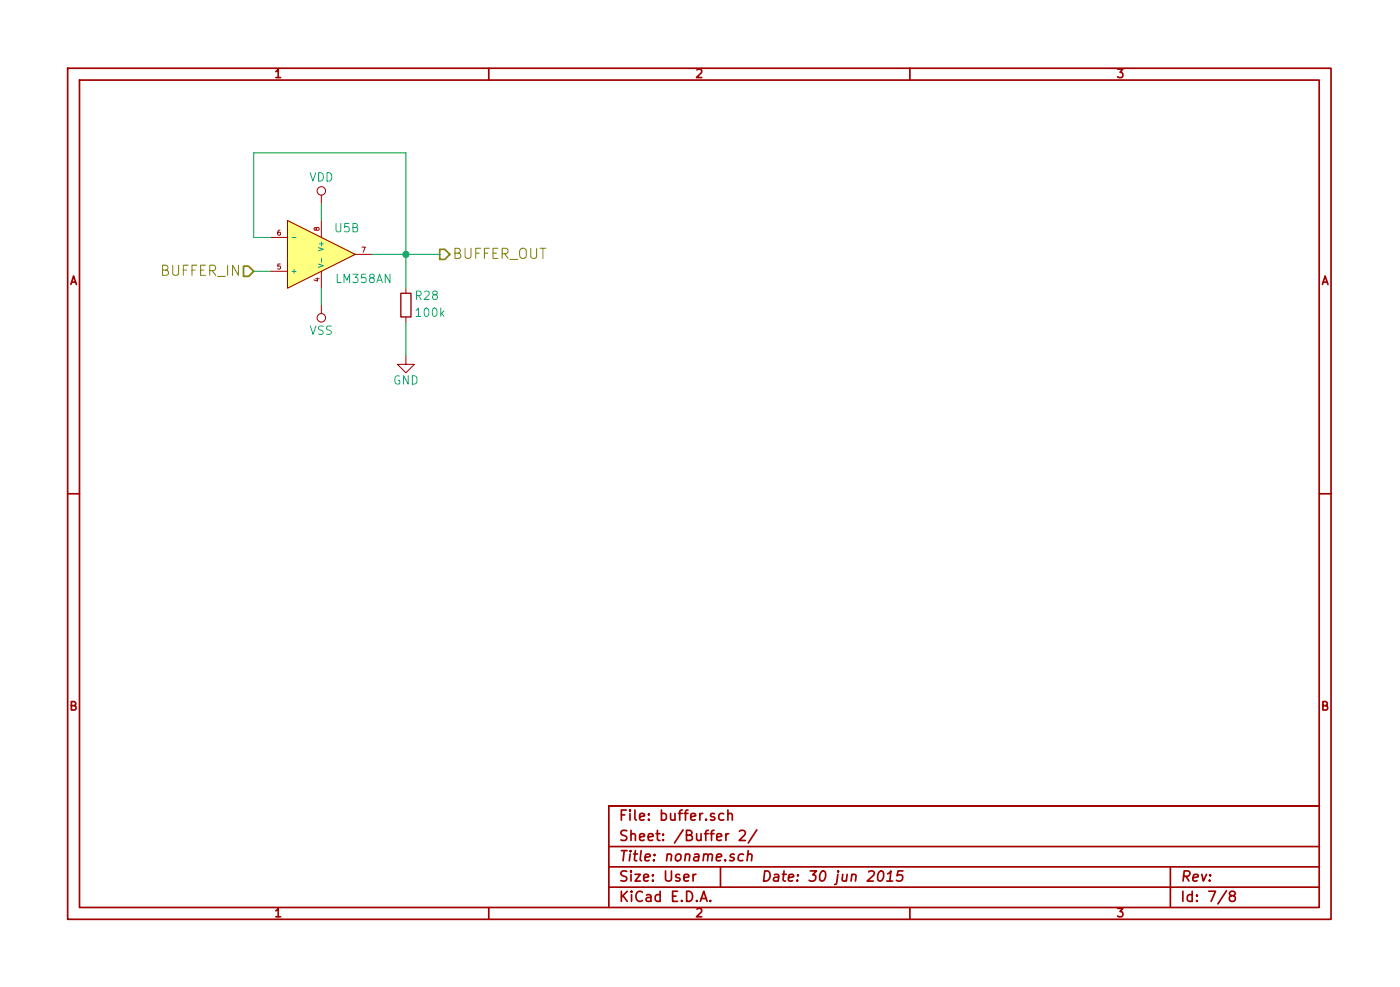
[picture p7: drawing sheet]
<svg xmlns="http://www.w3.org/2000/svg" width="210mm" height="148mm" viewBox="0 0 210 148" stroke-linecap="round" stroke-linejoin="round" font-family="sans-serif">
<g fill="none" stroke="#a00000" stroke-width=".25">
<path d="M10.2 10.2h189.7v127.8h-189.7zM11.9 12h186.2v124.2h-186.2zM73.4 10.2v1.8M136.7 10.2v1.8M10.2 74.1h1.7M198.1 74.1h1.8M73.4 136.2v1.8M91.4 127.1h106.7M91.4 133.2h106.7M91.4 130.1h106.7M104.1 131.3v1M104.5 131.3h-.3l-.1 .3"/>
<path d="M105.2 135.3l.5-1.5 .5 1.5M105.3 134.9h.7M106.7 135.2h.1l-.1 .1-.1-.1h.1v.1M108.2 130.1v3.1M108.7 122.2a.48 .48 0 0 0-.7 .1l-.1 .5a.48 .48 0 0 0 .8 .2M109.3 122.3a.38 .38 0 0 1 .7 0v.8M109.3 121.6v1.5M109.4 125.2h-.2l-.2 .3M111 124.8l.3-.2h.3l.3 .2v.3v.2l-.9 .9h.9M111.7 128.3a.51 .51 0 0 0-.8 .2v.6a.53 .53 0 0 0 .7 0M112.3 128.4a.38 .38 0 0 1 .7 0l-.1 .8M112.4 127.7l-.2 1.5"/>
<path d="M113.7 124.6l-1.3 2M132.1 130.8a.34 .34 0 0 1 .6 .2 .87 .87 0 0 1-.6 1.3l-.1-.1a1.13 1.13 0 0 1 .1-1.4zM133.2 132.3h.9M133.3 131.2l.5-.5-.2 1.6M135.6 130.7h-.7l-.2 .8 .3-.2 .5 .1 .1 .2-.2 .5a.62 .62 0 0 1-.8 0M136.7 136.2v1.8M175.8 130.1v6.1M184.2 133.7l-1.3 2M184.9 134.5l-.3-.3 .1-.3a.48 .48 0 0 1 .7 0l.1 .3a.47 .47 0 0 1-.6 .3l-.3 .2v.3a.48 .48 0 0 0 .5 .3 .48 .48 0 0 0 .4-.3v-.3l-.3-.2M198.1 121h-106.7v15.2"/>
</g>
<path d="M43.2 33.1l10.1 5.1-10.1 5.1z" fill="#ffff80" stroke="#ffff80" stroke-width=".25"/>
<g fill="none" stroke="#a00000" stroke-width=".15">
<path d="M40.6 35.6h2.6M43.2 33.1l10.1 5.1-10.1 5.1zM48.3 29.3v1.3M48.3 33.1v2.5M53.3 38.2h2.6M40.6 40.7h2.6M48.3 40.7v2.6M48.3 45.8v1.3M61 53.4v1.3h1.2l-1.2 1.3-1.3-1.3h1.3M61 43.3v.7M61 47.6v.7"/>
<circle cx="48.3" cy="28.7" r=".63"/>
<circle cx="48.3" cy="47.7" r=".63"/>
</g>
<path d="M43.9 35.7h.5M47.8 39.6l.8 .3-.8 .2M48.3 38.8v.6" fill="none" stroke="#00a0a0" stroke-width=".15"/>
<path d="M60.2 44h1.5v3.6h-1.5z" fill="none" stroke="#a00000" stroke-width=".2"/>
<path d="M36.6 40h.7l.8 .7-.8 .8h-.7zM66 37.4h.8l.8 .8-.8 .7h-.8z" fill="none" stroke="#808000" stroke-width=".25"/>
<path d="M40.6 35.6h-2.5v-12.7h22.9v20.4M48.3 30.6v2.5M55.9 38.2h10.1M38.1 40.7h2.5M48.3 43.3v2.5M61 48.3v5.1" fill="none" stroke="#00a000" stroke-width=".15"/>
<circle cx="61" cy="38.2" r=".41" fill="#00a000" stroke="#00a000" stroke-width=".25"/>
<g font-size="2.1" fill="#808000">
<text x="24.3" y="41.5">BUFFER_IN</text>
<text x="68" y="38.9">BUFFER_OUT</text>
</g>
<g font-size="2.1" fill="#a00000">
<text x="93" y="123.3">File: buffer.sch</text>
<text x="93" y="129.4">Title: noname.sch</text>
<text x="93" y="126.3">Sheet: /Buffer 2/</text>
<text x="93" y="135.5">KiCad E.D.A.</text>
<text x="93" y="132.4">Size: User</text>
<text x="114.3" y="132.4">Date: 30 jun 2015</text>
<text x="177.3" y="132.4">Rev:</text>
<text x="177.3" y="135.5">Id: 7/8</text>
</g>
<g font-size="1.8" fill="#a00000">
<text x="41.3" y="11.8">1</text>
<text x="104.5" y="11.8">2</text>
<text x="167.8" y="11.8">3</text>
<text x="10.4" y="42.8">A</text>
<text x="198.4" y="42.8">A</text>
<text x="10.4" y="106.7">B</text>
<text x="198.4" y="106.7">B</text>
<text x="41.3" y="137.8">1</text>
<text x="104.5" y="137.8">2</text>
<text x="167.8" y="137.8">3</text>
</g>
<g font-size="1.8" fill="#00a0a0">
<text x="46.4" y="27.3">VDD</text>
<text x="50.3" y="34.9">U5B</text>
<text x="50.6" y="42.6">LM358AN</text>
<text x="62.5" y="45.1">R28</text>
<text x="62.6" y="47.6">100k</text>
<text x="46.5" y="50.3">VSS</text>
<text x="59" y="57.8">GND</text>
</g>
<g font-size="1.1" fill="#a00000">
<text x="41.6" y="35.4">6</text>
<text x="48" y="34.7" transform="rotate(-90 48 34.7)">8</text>
<text x="41.6" y="40.5">5</text>
<text x="54.3" y="37.9">7</text>
<text x="48" y="42.3" transform="rotate(-90 48 42.3)">4</text>
</g>
<g font-size="1.1" fill="#00a0a0">
<text x="43.7" y="41.1">+</text>
<text x="48.6" y="37.5" transform="rotate(-90 48.6 37.5)">V+</text>
</g>
</svg>
